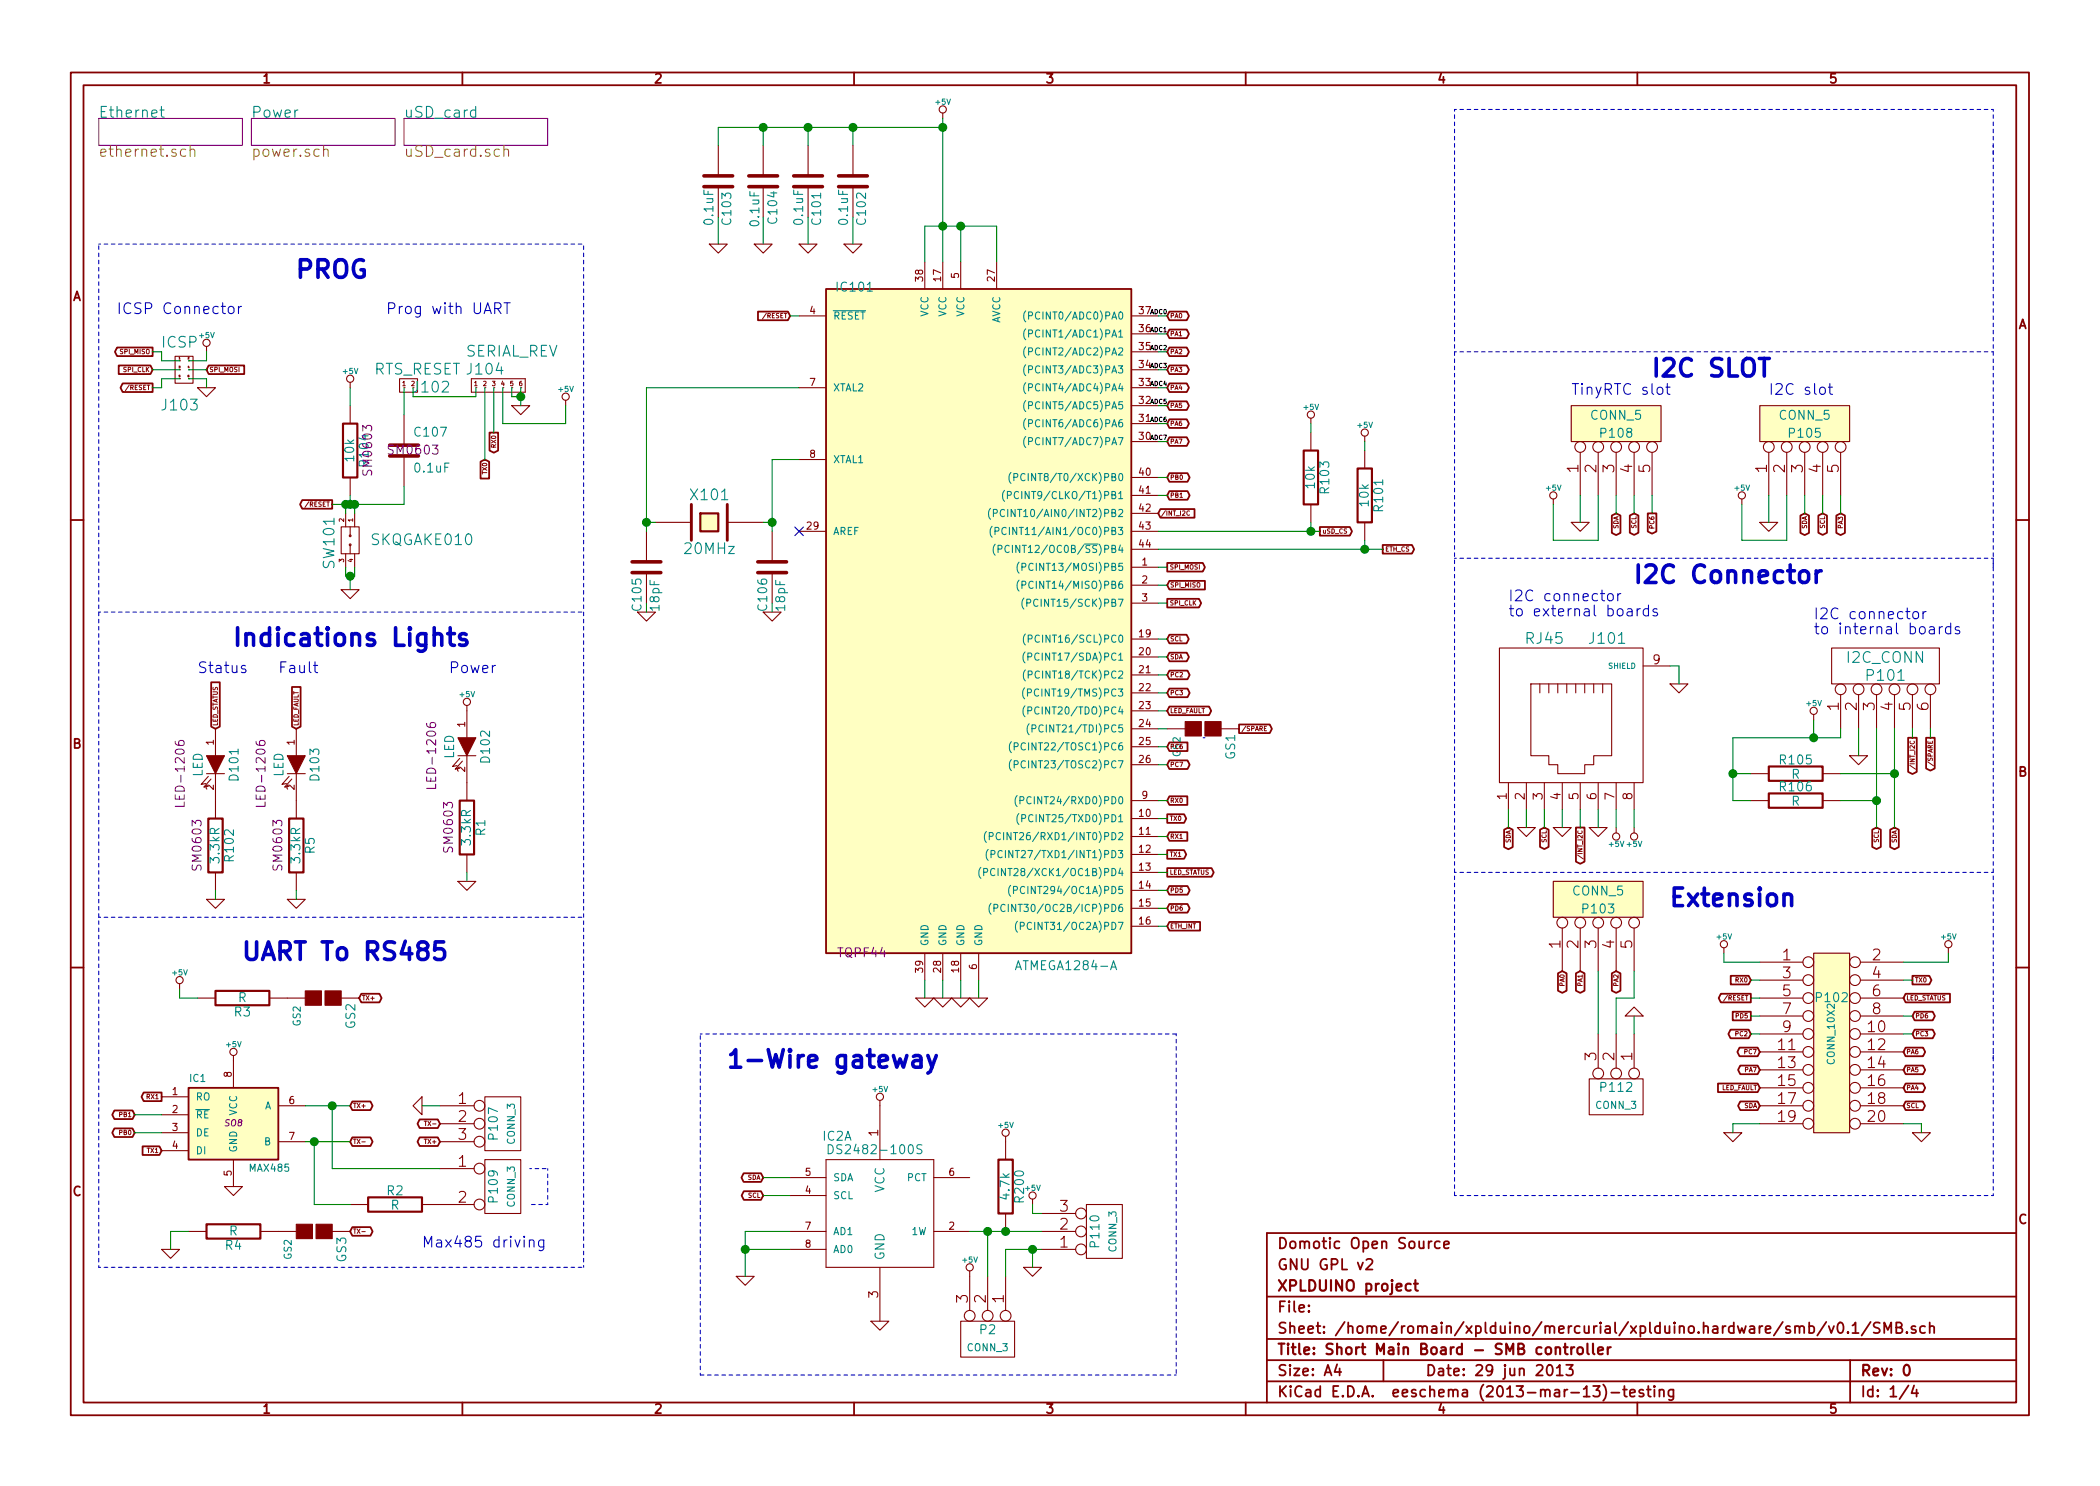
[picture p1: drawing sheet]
EESchema Schematic File Version 2  date sam. 29 juin 2013 18:28:46 CEST
LIBS:power
LIBS:device
LIBS:transistors
LIBS:conn
LIBS:linear
LIBS:regul
LIBS:74xx
LIBS:cmos4000
LIBS:adc-dac
LIBS:memory
LIBS:xilinx
LIBS:special
LIBS:microcontrollers
LIBS:dsp
LIBS:microchip
LIBS:analog_switches
LIBS:motorola
LIBS:texas
LIBS:intel
LIBS:audio
LIBS:interface
LIBS:digital-audio
LIBS:philips
LIBS:display
LIBS:cypress
LIBS:siliconi
LIBS:opto
LIBS:atmel
LIBS:contrib
LIBS:valves
LIBS:hr911105_rj45
LIBS:Small_connectors
LIBS:74hc08
LIBS:lm1117imp-3
LIBS:mp2562ds
LIBS:usd_conn
LIBS:74lvc1g126gw
LIBS:dual_self
LIBS:ALPS_SWITCHS
LIBS:max485
LIBS:1wire
LIBS:SMB-cache
EELAYER 27 0
EELAYER END
$Descr A4 11693 8268
encoding utf-8
Sheet 1 4
Title "Short Main Board - SMB controller"
Date "29 jun 2013"
Rev "0"
Comp "XPLDUINO project"
Comment1 "GNU GPL v2"
Comment2 "Domotic Open Source "
Comment3 ""
Comment4 ""
$EndDescr
$Comp
L SKQGAKE010 SW101
U 1 1
P 1950 3000
F 0 "SW101" H 1965 2880 60  0000 C CNN
F 1 "SKQGAKE010" V 1950 3400 60  0000 C CNN
	1    1950 3000
	0    1    1    0   
$EndComp
Text Label 6500 2250 2    25   ~ 0
ADC5
Text Label 6500 2150 2    25   ~ 0
ADC4
Text Label 6500 2050 2    25   ~ 0
ADC3
Text Label 6500 1950 2    25   ~ 0
ADC2
Text Label 6500 1850 2    25   ~ 0
ADC1
Text GLabel 8600 4600 3    25   BiDi ~ 0
SCL
Text GLabel 8400 4600 3    25   BiDi ~ 0
SDA
Text GLabel 8800 4600 3    25   Output ~ 0
/INT_I2C
Text GLabel 10650 4100 3    25   Output ~ 0
/INT_I2C
Text GLabel 6450 2850 2    25   Input ~ 0
/INT_I2C
$Comp
L R R105
U 1 1
P 10000 4300
F 0 "R105" V 10080 4300 50  0000 C CNN
F 1 "R" V 10000 4300 50  0000 C CNN
	1    10000 4300
	0    -1   -1   0   
$EndComp
$Comp
L R R106
U 1 1
P 10000 4450
F 0 "R106" V 10080 4450 50  0000 C CNN
F 1 "R" V 10000 4450 50  0000 C CNN
	1    10000 4450
	0    -1   -1   0   
$EndComp
$Comp
L +5V #PWR01
U 1 1
P 10100 4000
F 0 "#PWR01" H 10100 4090 20  0001 C CNN
F 1 "+5V" H 10100 4090 30  0000 C CNN
	1    10100 4000
	1    0    0    -1  
$EndComp
$Comp
L GND #PWR02
U 1 1
P 10350 4200
F 0 "#PWR02" H 10350 4200 30  0001 C CNN
F 1 "GND" H 10350 4130 30  0001 C CNN
	1    10350 4200
	1    0    0    -1  
$EndComp
$Comp
L CONN_6 P101
U 1 1
P 10500 3700
F 0 "P101" V 10450 3700 60  0000 C CNN
F 1 "I2C_CONN" V 10550 3700 60  0000 C CNN
	1    10500 3700
	0    -1   -1   0   
$EndComp
$Comp
L +5V #PWR03
U 1 1
P 7300 2350
F 0 "#PWR03" H 7300 2440 20  0001 C CNN
F 1 "+5V" H 7300 2440 30  0000 C CNN
	1    7300 2350
	1    0    0    -1  
$EndComp
$Comp
L R R103
U 1 1
P 7300 2650
F 0 "R103" V 7380 2650 50  0000 C CNN
F 1 "10k" V 7300 2650 50  0000 C CNN
F 2 "SM0603" V 7400 2650 50  0001 C CNN
	1    7300 2650
	1    0    0    -1  
$EndComp
Text GLabel 7350 2950 2    25   Output ~ 0
uSD_CS
$Sheet
S 2250 650  800  150 
U 4FF04C39
F0 "uSD_card" 60
F1 "uSD_card.sch" 60
$EndSheet
Text Notes 650  1750 0    60   ~ 0
ICSP Connector
Text GLabel 850  1950 0    25   Output ~ 0
SPI_MISO
Text GLabel 850  2150 0    25   Output ~ 0
/RESET
Text GLabel 850  2050 0    25   Input ~ 0
SPI_CLK
Text GLabel 1150 2050 2    25   Input ~ 0
SPI_MOSI
$Comp
L +5V #PWR04
U 1 1
P 1150 1950
F 0 "#PWR04" H 1150 2040 20  0001 C CNN
F 1 "+5V" H 1150 2040 30  0000 C CNN
	1    1150 1950
	1    0    0    -1  
$EndComp
$Comp
L GND #PWR05
U 1 1
P 1150 2150
F 0 "#PWR05" H 1150 2150 30  0001 C CNN
F 1 "GND" H 1150 2080 30  0001 C CNN
	1    1150 2150
	1    0    0    -1  
$EndComp
$Comp
L 3X2PIN J103
U 1 1
P 1000 2050
F 0 "J103" H 1000 1850 60  0000 C CNN
F 1 "ICSP" H 1000 2200 60  0000 C CNN
	1    1000 2050
	1    0    0    -1  
$EndComp
$Sheet
S 1400 650  800  150 
U 4FDE1C88
F0 "Power" 60
F1 "power.sch" 60
$EndSheet
$Comp
L +5V #PWR06
U 1 1
P 1950 2150
F 0 "#PWR06" H 1950 2240 20  0001 C CNN
F 1 "+5V" H 1950 2240 30  0000 C CNN
	1    1950 2150
	1    0    0    -1  
$EndComp
$Comp
L +5V #PWR07
U 1 1
P 3150 2250
F 0 "#PWR07" H 3150 2340 20  0001 C CNN
F 1 "+5V" H 3150 2340 30  0000 C CNN
	1    3150 2250
	1    0    0    -1  
$EndComp
$Comp
L +5V #PWR08
U 1 1
P 7600 2450
F 0 "#PWR08" H 7600 2540 20  0001 C CNN
F 1 "+5V" H 7600 2540 30  0000 C CNN
	1    7600 2450
	1    0    0    -1  
$EndComp
$Comp
L +5V #PWR09
U 1 1
P 5250 650
F 0 "#PWR09" H 5250 740 20  0001 C CNN
F 1 "+5V" H 5250 740 30  0000 C CNN
	1    5250 650 
	1    0    0    -1  
$EndComp
$Comp
L GND #PWR010
U 1 1
P 5250 5550
F 0 "#PWR010" H 5250 5550 30  0001 C CNN
F 1 "GND" H 5250 5480 30  0001 C CNN
	1    5250 5550
	1    0    0    -1  
$EndComp
$Comp
L GND #PWR011
U 1 1
P 5150 5550
F 0 "#PWR011" H 5150 5550 30  0001 C CNN
F 1 "GND" H 5150 5480 30  0001 C CNN
	1    5150 5550
	1    0    0    -1  
$EndComp
$Comp
L GND #PWR012
U 1 1
P 5350 5550
F 0 "#PWR012" H 5350 5550 30  0001 C CNN
F 1 "GND" H 5350 5480 30  0001 C CNN
	1    5350 5550
	1    0    0    -1  
$EndComp
$Comp
L GND #PWR013
U 1 1
P 5450 5550
F 0 "#PWR013" H 5450 5550 30  0001 C CNN
F 1 "GND" H 5450 5480 30  0001 C CNN
	1    5450 5550
	1    0    0    -1  
$EndComp
$Comp
L GND #PWR014
U 1 1
P 4750 1350
F 0 "#PWR014" H 4750 1350 30  0001 C CNN
F 1 "GND" H 4750 1280 30  0001 C CNN
	1    4750 1350
	1    0    0    -1  
$EndComp
$Comp
L GND #PWR015
U 1 1
P 4500 1350
F 0 "#PWR015" H 4500 1350 30  0001 C CNN
F 1 "GND" H 4500 1280 30  0001 C CNN
	1    4500 1350
	1    0    0    -1  
$EndComp
$Comp
L GND #PWR016
U 1 1
P 4250 1350
F 0 "#PWR016" H 4250 1350 30  0001 C CNN
F 1 "GND" H 4250 1280 30  0001 C CNN
	1    4250 1350
	1    0    0    -1  
$EndComp
$Comp
L GND #PWR017
U 1 1
P 4000 1350
F 0 "#PWR017" H 4000 1350 30  0001 C CNN
F 1 "GND" H 4000 1280 30  0001 C CNN
	1    4000 1350
	1    0    0    -1  
$EndComp
$Comp
L C C103
U 1 1
P 4000 1000
F 0 "C103" V 4050 750 50  0000 L CNN
F 1 "0.1uF" V 3950 750 50  0000 L CNN
F 2 "SM0603" V 4050 750 50  0001 C CNN
	1    4000 1000
	1    0    0    -1  
$EndComp
$Comp
L ATMEGA1284-A IC101
U 1 1
P 5450 3450
F 0 "IC101" H 4650 5280 50  0000 L BNN
F 1 "ATMEGA1284-A" H 5650 1500 50  0000 L BNN
F 2 "TQPF44" H 4800 1600 50  0000 C CNN
	1    5450 3450
	1    0    0    -1  
$EndComp
Text GLabel 6500 3550 2    25   BiDi ~ 0
SCL
Text GLabel 10450 4600 3    25   BiDi ~ 0
SCL
Text GLabel 10550 4600 3    25   BiDi ~ 0
SDA
$Comp
L R R101
U 1 1
P 7600 2750
F 0 "R101" V 7680 2750 50  0000 C CNN
F 1 "10k" V 7600 2750 50  0000 C CNN
F 2 "SM0603" H 7600 2750 60  0001 C CNN
	1    7600 2750
	1    0    0    -1  
$EndComp
Text GLabel 6500 3350 2    25   Output ~ 0
SPI_CLK
Text GLabel 6500 3250 2    25   Input ~ 0
SPI_MISO
Text GLabel 6500 3150 2    25   Output ~ 0
SPI_MOSI
Text GLabel 7700 3050 2    25   Output ~ 0
ETH_CS
Text GLabel 6500 5150 2    25   Input ~ 0
ETH_INT
Text GLabel 6500 4550 2    25   Output ~ 0
TX0
Text GLabel 6500 4450 2    25   Input ~ 0
RX0
Text GLabel 2750 2400 3    25   Output ~ 0
RX0
Text GLabel 2700 2550 3    25   Input ~ 0
TX0
$Comp
L GND #PWR018
U 1 1
P 2900 2250
F 0 "#PWR018" H 2900 2250 30  0001 C CNN
F 1 "GND" H 2900 2180 30  0001 C CNN
	1    2900 2250
	1    0    0    -1  
$EndComp
$Comp
L 6PIN J104
U 1 1
P 2750 2150
F 0 "J104" H 2700 2250 60  0000 C CNN
F 1 "SERIAL_REV" H 2850 2350 60  0000 C CNN
	1    2750 2150
	1    0    0    -1  
$EndComp
$Comp
L 2PIN J102
U 1 1
P 2250 2150
F 0 "J102" H 2400 2150 60  0000 C CNN
F 1 "RTS_RESET" H 2325 2250 60  0000 C CNN
	1    2250 2150
	1    0    0    -1  
$EndComp
$Comp
L C C107
U 1 1
P 2250 2500
F 0 "C107" H 2300 2600 50  0000 L CNN
F 1 "0.1uF" H 2300 2400 50  0000 L CNN
F 2 "SM0603" H 2300 2500 50  0000 C CNN
	1    2250 2500
	1    0    0    -1  
$EndComp
Text GLabel 1850 2800 0    25   Output ~ 0
/RESET
$Comp
L GND #PWR019
U 1 1
P 1950 3275
F 0 "#PWR019" H 1950 3275 30  0001 C CNN
F 1 "GND" H 1950 3205 30  0001 C CNN
	1    1950 3275
	1    0    0    -1  
$EndComp
$Comp
L R R104
U 1 1
P 1950 2500
F 0 "R104" V 2030 2500 50  0000 C CNN
F 1 "10k" V 1950 2500 50  0000 C CNN
F 2 "SM0603" V 2050 2500 50  0000 C CNN
	1    1950 2500
	1    0    0    -1  
$EndComp
Text GLabel 4400 1750 0    25   Input ~ 0
/RESET
$Comp
L GND #PWR020
U 1 1
P 1200 5000
F 0 "#PWR020" H 1200 5000 30  0001 C CNN
F 1 "GND" H 1200 4930 30  0001 C CNN
	1    1200 5000
	1    0    0    -1  
$EndComp
$Comp
L R R102
U 1 1
P 1200 4700
F 0 "R102" V 1280 4700 50  0000 C CNN
F 1 "3.3kR" V 1200 4700 50  0000 C CNN
F 2 "SM0603" V 1100 4700 50  0000 C CNN
	1    1200 4700
	1    0    0    -1  
$EndComp
$Comp
L LED D101
U 1 1
P 1200 4250
F 0 "D101" H 1200 4350 50  0000 C CNN
F 1 "LED" H 1200 4150 50  0000 C CNN
F 2 "LED-1206" H 1250 4050 50  0000 C CNN
	1    1200 4250
	0    1    1    0   
$EndComp
$Comp
L C C104
U 1 1
P 4250 1000
F 0 "C104" V 4200 1050 50  0000 L CNN
F 1 "0.1uF" V 4300 1050 50  0000 L CNN
F 2 "SM0603" V 4400 1050 50  0001 C CNN
	1    4250 1000
	-1   0    0    1   
$EndComp
$Comp
L GND #PWR021
U 1 1
P 4300 3400
F 0 "#PWR021" H 4300 3400 30  0001 C CNN
F 1 "GND" H 4300 3330 30  0001 C CNN
	1    4300 3400
	1    0    0    -1  
$EndComp
$Comp
L GND #PWR022
U 1 1
P 3600 3400
F 0 "#PWR022" H 3600 3400 30  0001 C CNN
F 1 "GND" H 3600 3330 30  0001 C CNN
	1    3600 3400
	1    0    0    -1  
$EndComp
$Comp
L C C106
U 1 1
P 4300 3150
F 0 "C106" V 4250 2900 50  0000 L CNN
F 1 "18pF" V 4350 2900 50  0000 L CNN
F 2 "SM0603" H 4300 3150 60  0001 C CNN
	1    4300 3150
	1    0    0    -1  
$EndComp
$Comp
L C C105
U 1 1
P 3600 3150
F 0 "C105" V 3550 2900 50  0000 L CNN
F 1 "18pF" V 3650 2900 50  0000 L CNN
F 2 "SM0603" H 3600 3150 60  0001 C CNN
	1    3600 3150
	1    0    0    -1  
$EndComp
$Comp
L CRYSTAL X101
U 1 1
P 3950 2900
F 0 "X101" H 3950 3050 60  0000 C CNN
F 1 "20MHz" H 3950 2750 60  0000 C CNN
	1    3950 2900
	1    0    0    -1  
$EndComp
$Comp
L C C102
U 1 1
P 4750 1000
F 0 "C102" V 4800 750 50  0000 L CNN
F 1 "0.1uF" V 4700 750 50  0000 L CNN
F 2 "SM0603" H 4750 1000 60  0001 C CNN
	1    4750 1000
	1    0    0    -1  
$EndComp
$Comp
L C C101
U 1 1
P 4500 1000
F 0 "C101" V 4550 750 50  0000 L CNN
F 1 "0.1uF" V 4450 750 50  0000 L CNN
F 2 "SM0603" H 4500 1000 60  0001 C CNN
	1    4500 1000
	1    0    0    -1  
$EndComp
$Comp
L GS2 GS1
U 1 1
P 6700 4050
F 0 "GS1" H 6800 4200 50  0000 C CNN
F 1 "GS2" H 6800 3901 40  0000 C CNN
	1    6700 4050
	0    1    1    0   
$EndComp
Text GLabel 6900 4050 2    25   Output ~ 0
/SPARE
Text GLabel 10750 4100 3    25   Output ~ 0
/SPARE
Text GLabel 6500 3650 2    25   BiDi ~ 0
SDA
$Comp
L GND #PWR023
U 1 1
P 9850 2900
F 0 "#PWR023" H 9850 2900 30  0001 C CNN
F 1 "GND" H 9850 2830 30  0001 C CNN
	1    9850 2900
	1    0    0    -1  
$EndComp
$Comp
L +5V #PWR024
U 1 1
P 9700 2800
F 0 "#PWR024" H 9700 2890 20  0001 C CNN
F 1 "+5V" H 9700 2890 30  0000 C CNN
	1    9700 2800
	1    0    0    -1  
$EndComp
Text GLabel 10150 2850 3    25   BiDi ~ 0
SCL
Text GLabel 10050 2850 3    25   BiDi ~ 0
SDA
$Comp
L +5V #PWR025
U 1 1
P 9600 5300
F 0 "#PWR025" H 9600 5390 20  0001 C CNN
F 1 "+5V" H 9600 5390 30  0000 C CNN
	1    9600 5300
	1    0    0    -1  
$EndComp
$Comp
L GND #PWR026
U 1 1
P 10700 6300
F 0 "#PWR026" H 10700 6300 30  0001 C CNN
F 1 "GND" H 10700 6230 30  0001 C CNN
	1    10700 6300
	1    0    0    -1  
$EndComp
Text GLabel 10650 5450 2    25   Output ~ 0
TX0
Text GLabel 9750 5450 0    25   Input ~ 0
RX0
Text GLabel 9750 5550 0    25   Output ~ 0
/RESET
Text Notes 8750 2200 0    60   ~ 0
TinyRTC slot
$Comp
L RJ45 J101
U 1 1
P 8750 4050
F 0 "J101" H 8950 4550 60  0000 C CNN
F 1 "RJ45" H 8600 4550 60  0000 C CNN
F 2 "~" H 8750 4050 60  0000 C CNN
F 3 "~" H 8750 4050 60  0000 C CNN
	1    8750 4050
	1    0    0    -1  
$EndComp
$Comp
L GND #PWR027
U 1 1
P 8500 4600
F 0 "#PWR027" H 8500 4600 30  0001 C CNN
F 1 "GND" H 8500 4530 30  0001 C CNN
	1    8500 4600
	1    0    0    -1  
$EndComp
$Comp
L GND #PWR028
U 1 1
P 8700 4600
F 0 "#PWR028" H 8700 4600 30  0001 C CNN
F 1 "GND" H 8700 4530 30  0001 C CNN
	1    8700 4600
	1    0    0    -1  
$EndComp
$Comp
L GND #PWR029
U 1 1
P 8900 4600
F 0 "#PWR029" H 8900 4600 30  0001 C CNN
F 1 "GND" H 8900 4530 30  0001 C CNN
	1    8900 4600
	1    0    0    -1  
$EndComp
$Comp
L +5V #PWR030
U 1 1
P 9000 4600
F 0 "#PWR030" H 9000 4690 20  0001 C CNN
F 1 "+5V" H 9000 4690 30  0000 C CNN
	1    9000 4600
	-1   0    0    1   
$EndComp
$Comp
L +5V #PWR031
U 1 1
P 9100 4600
F 0 "#PWR031" H 9100 4690 20  0001 C CNN
F 1 "+5V" H 9100 4690 30  0000 C CNN
	1    9100 4600
	-1   0    0    1   
$EndComp
$Comp
L GND #PWR032
U 1 1
P 2600 4900
F 0 "#PWR032" H 2600 4900 30  0001 C CNN
F 1 "GND" H 2600 4830 30  0001 C CNN
	1    2600 4900
	1    0    0    -1  
$EndComp
$Comp
L R R1
U 1 1
P 2600 4600
F 0 "R1" V 2680 4600 50  0000 C CNN
F 1 "3.3kR" V 2600 4600 50  0000 C CNN
F 2 "SM0603" V 2500 4600 50  0000 C CNN
	1    2600 4600
	1    0    0    -1  
$EndComp
$Comp
L LED D102
U 1 1
P 2600 4150
F 0 "D102" H 2600 4250 50  0000 C CNN
F 1 "LED" H 2600 4050 50  0000 C CNN
F 2 "LED-1206" H 2650 3950 50  0000 C CNN
	1    2600 4150
	0    1    1    0   
$EndComp
$Comp
L +5V #PWR033
U 1 1
P 2600 3950
F 0 "#PWR033" H 2600 4040 20  0001 C CNN
F 1 "+5V" H 2600 4040 30  0000 C CNN
	1    2600 3950
	1    0    0    -1  
$EndComp
Text GLabel 6500 4850 2    25   Output ~ 0
LED_STATUS
Text GLabel 1200 4050 1    25   Input ~ 0
LED_STATUS
Text GLabel 10600 5550 2    25   Input ~ 0
LED_STATUS
Text GLabel 6500 4650 2    25   Input ~ 0
RX1
Text GLabel 6500 4750 2    25   Output ~ 0
TX1
Text GLabel 6500 3750 2    25   BiDi ~ 0
PC2
Text GLabel 6500 3850 2    25   BiDi ~ 0
PC3
Text GLabel 6500 4950 2    25   BiDi ~ 0
PD5
Text GLabel 6500 5050 2    25   BiDi ~ 0
PD6
Text GLabel 10650 5750 2    25   BiDi ~ 0
PC3
Text GLabel 9750 5650 0    25   UnSpc ~ 0
PD5
Text GLabel 9750 5750 0    25   BiDi ~ 0
PC2
Text GLabel 10650 5650 2    25   BiDi ~ 0
PD6
Text GLabel 6500 2650 2    25   BiDi ~ 0
PB0
Text GLabel 2450 6250 0    25   BiDi ~ 0
TX-
Text GLabel 2450 6350 0    25   BiDi ~ 0
TX+
$Comp
L GND #PWR034
U 1 1
P 1300 6600
F 0 "#PWR034" H 1300 6600 30  0001 C CNN
F 1 "GND" H 1300 6530 30  0001 C CNN
	1    1300 6600
	1    0    0    -1  
$EndComp
$Comp
L +5V #PWR035
U 1 1
P 1300 5900
F 0 "#PWR035" H 1300 5990 20  0001 C CNN
F 1 "+5V" H 1300 5990 30  0000 C CNN
	1    1300 5900
	1    0    0    -1  
$EndComp
Text GLabel 750  6200 0    25   BiDi ~ 0
PB1
Text GLabel 6500 1750 2    25   BiDi ~ 0
PA0
Text GLabel 6500 1850 2    25   BiDi ~ 0
PA1
Text GLabel 6500 1950 2    25   BiDi ~ 0
PA2
Text GLabel 6500 2050 2    25   BiDi ~ 0
PA3
Text GLabel 6500 2150 2    25   BiDi ~ 0
PA4
Text GLabel 6500 2250 2    25   BiDi ~ 0
PA5
Text Label 6500 1750 2    25   ~ 0
ADC0
Text Notes 8400 3350 0    60   ~ 0
I2C connector\nto external boards
Text Notes 10100 3450 0    60   ~ 0
I2C connector\nto internal boards
$Comp
L GND #PWR036
U 1 1
P 8800 2900
F 0 "#PWR036" H 8800 2900 30  0001 C CNN
F 1 "GND" H 8800 2830 30  0001 C CNN
	1    8800 2900
	1    0    0    -1  
$EndComp
$Comp
L +5V #PWR037
U 1 1
P 8650 2800
F 0 "#PWR037" H 8650 2890 20  0001 C CNN
F 1 "+5V" H 8650 2890 30  0000 C CNN
	1    8650 2800
	1    0    0    -1  
$EndComp
Text GLabel 9100 2850 3    25   BiDi ~ 0
SCL
Text GLabel 9000 2850 3    25   BiDi ~ 0
SDA
Text Notes 9850 2200 0    60   ~ 0
I2C slot
Text GLabel 6500 4150 2    25   Input ~ 0
PC6
Text GLabel 9200 2850 3    25   Output ~ 0
PC6
$Comp
L CONN_5 P105
U 1 1
P 10050 2350
F 0 "P105" V 10000 2350 50  0000 C CNN
F 1 "CONN_5" V 10100 2350 50  0000 C CNN
F 2 "~" H 10050 2350 60  0000 C CNN
F 3 "~" H 10050 2350 60  0000 C CNN
	1    10050 2350
	0    -1   -1   0   
$EndComp
$Comp
L CONN_5 P108
U 1 1
P 9000 2350
F 0 "P108" V 8950 2350 50  0000 C CNN
F 1 "CONN_5" V 9050 2350 50  0000 C CNN
F 2 "~" H 9000 2350 60  0000 C CNN
F 3 "~" H 9000 2350 60  0000 C CNN
	1    9000 2350
	0    -1   -1   0   
$EndComp
Text GLabel 6500 2350 2    25   BiDi ~ 0
PA6
Text GLabel 6500 2450 2    25   BiDi ~ 0
PA7
Text Label 6500 2450 2    25   ~ 0
ADC7
Text Label 6500 2350 2    25   ~ 0
ADC6
$Comp
L CONN_10X2 P102
U 1 1
P 10200 5800
F 0 "P102" H 10200 6050 50  0000 C CNN
F 1 "CONN_10X2" V 10200 5850 40  0000 C CNN
	1    10200 5800
	1    0    0    -1  
$EndComp
Text GLabel 10250 2850 3    25   BiDi ~ 0
PA3
Text GLabel 8800 5400 3    25   BiDi ~ 0
PA1
Text GLabel 9000 5400 3    25   BiDi ~ 0
PA2
Text GLabel 8700 5400 3    25   BiDi ~ 0
PA0
Text GLabel 10600 5950 2    25   BiDi ~ 0
PA5
Text GLabel 10600 5850 2    25   BiDi ~ 0
PA6
Text GLabel 9800 5950 0    25   BiDi ~ 0
PA7
Text GLabel 10600 6050 2    25   BiDi ~ 0
PA4
Text Notes 9200 2100 0    98   ~ 20
I2C SLOT
Text Notes 9100 3250 0    98   ~ 20
I2C Connector
Text Notes 9300 5050 0    98   ~ 20
Extension
Text Notes 2350 6950 0    60   ~ 0
Max485 driving
$Sheet
S 550  650  800  150 
U 4F9D6DA9
F0 "Ethernet" 60
F1 "ethernet.sch" 60
$EndSheet
Text Notes 1650 1550 0    98   ~ 20
PROG
Text Notes 2150 1750 0    60   ~ 0
Prog with UART
Text Notes 1300 3600 0    98   ~ 20
Indications Lights
Text Notes 1100 3750 0    60   ~ 0
Status
Text Notes 2500 3750 0    60   ~ 0
Power
$Comp
L GND #PWR038
U 1 1
P 9350 3800
F 0 "#PWR038" H 9350 3800 30  0001 C CNN
F 1 "GND" H 9350 3730 30  0001 C CNN
	1    9350 3800
	1    0    0    -1  
$EndComp
$Comp
L CONN_3 P107
U 1 1
P 2800 6250
F 0 "P107" V 2750 6250 50  0000 C CNN
F 1 "CONN_3" V 2850 6250 40  0000 C CNN
	1    2800 6250
	1    0    0    -1  
$EndComp
Text GLabel 900  6400 0    25   Input ~ 0
TX1
Text GLabel 900  6100 0    25   Output ~ 0
RX1
Text GLabel 1950 6150 2    25   BiDi ~ 0
TX+
Text GLabel 1950 6350 2    25   BiDi ~ 0
TX-
$Comp
L R R2
U 1 1
P 2200 6700
F 0 "R2" V 2280 6700 50  0000 C CNN
F 1 "R" V 2200 6700 50  0000 C CNN
	1    2200 6700
	0    -1   -1   0   
$EndComp
$Comp
L GND #PWR039
U 1 1
P 950 6950
F 0 "#PWR039" H 950 6950 30  0001 C CNN
F 1 "GND" H 950 6880 30  0001 C CNN
	1    950  6950
	1    0    0    -1  
$EndComp
$Comp
L +5V #PWR040
U 1 1
P 1000 5500
F 0 "#PWR040" H 1000 5590 20  0001 C CNN
F 1 "+5V" H 1000 5590 30  0000 C CNN
	1    1000 5500
	1    0    0    -1  
$EndComp
Text GLabel 2000 5550 2    25   BiDi ~ 0
TX+
Text GLabel 1950 6850 2    25   BiDi ~ 0
TX-
$Comp
L R R3
U 1 1
P 1350 5550
F 0 "R3" V 1430 5550 50  0000 C CNN
F 1 "R" V 1350 5550 50  0000 C CNN
	1    1350 5550
	0    1    1    0   
$EndComp
$Comp
L R R4
U 1 1
P 1300 6850
F 0 "R4" V 1380 6850 50  0000 C CNN
F 1 "R" V 1300 6850 50  0000 C CNN
	1    1300 6850
	0    1    1    0   
$EndComp
$Comp
L GS2 GS2
U 1 1
P 1800 5550
F 0 "GS2" H 1900 5700 50  0000 C CNN
F 1 "GS2" H 1900 5401 40  0000 C CNN
	1    1800 5550
	0    1    1    0   
$EndComp
$Comp
L GS2 GS3
U 1 1
P 1750 6850
F 0 "GS3" H 1850 7000 50  0000 C CNN
F 1 "GS2" H 1850 6701 40  0000 C CNN
	1    1750 6850
	0    1    1    0   
$EndComp
$Comp
L GND #PWR041
U 1 1
P 2350 6150
F 0 "#PWR041" H 2350 6150 30  0001 C CNN
F 1 "GND" H 2350 6080 30  0001 C CNN
	1    2350 6150
	0    1    1    0   
$EndComp
Text Notes 1350 5350 0    98   ~ 20
UART To RS485
NoConn ~ 4450 2950
Text GLabel 6500 2750 2    25   BiDi ~ 0
PB1
Text GLabel 750  6300 0    25   BiDi ~ 0
PB0
$Comp
L MAX485 IC1
U 1 1
P 1300 6250
F 0 "IC1" H 1100 6500 40  0000 C CNN
F 1 "MAX485" H 1500 6000 40  0000 C CNN
F 2 "SO8" H 1300 6250 35  0000 C CIN
F 3 "~" H 1300 6250 60  0000 C CNN
	1    1300 6250
	1    0    0    -1  
$EndComp
Text GLabel 4250 6650 0    25   BiDi ~ 0
SCL
Text GLabel 4250 6550 0    25   BiDi ~ 0
SDA
$Comp
L DS2482-100S IC2
U 1 1
P 4900 6750
F 0 "IC2" H 4600 7150 50  0000 L BNN
F 1 "DS2482-100S" H 4600 7075 50  0000 L BNN
F 2 "1wire-SO08" H 4900 6900 50  0001 C CNN
	1    4900 6750
	1    0    0    -1  
$EndComp
$Comp
L GND #PWR042
U 1 1
P 4150 7100
F 0 "#PWR042" H 4150 7100 30  0001 C CNN
F 1 "GND" H 4150 7030 30  0001 C CNN
	1    4150 7100
	1    0    0    -1  
$EndComp
$Comp
L CONN_3 P110
U 1 1
P 6150 6850
F 0 "P110" V 6100 6850 50  0000 C CNN
F 1 "CONN_3" V 6200 6850 40  0000 C CNN
	1    6150 6850
	1    0    0    1   
$EndComp
$Comp
L GND #PWR043
U 1 1
P 5750 7050
F 0 "#PWR043" H 5750 7050 30  0001 C CNN
F 1 "GND" H 5750 6980 30  0001 C CNN
	1    5750 7050
	1    0    0    -1  
$EndComp
$Comp
L +5V #PWR044
U 1 1
P 5750 6700
F 0 "#PWR044" H 5750 6790 20  0001 C CNN
F 1 "+5V" H 5750 6790 30  0000 C CNN
	1    5750 6700
	1    0    0    -1  
$EndComp
$Comp
L GND #PWR045
U 1 1
P 4900 7350
F 0 "#PWR045" H 4900 7350 30  0001 C CNN
F 1 "GND" H 4900 7280 30  0001 C CNN
	1    4900 7350
	1    0    0    -1  
$EndComp
$Comp
L +5V #PWR046
U 1 1
P 4900 6150
F 0 "#PWR046" H 4900 6240 20  0001 C CNN
F 1 "+5V" H 4900 6240 30  0000 C CNN
	1    4900 6150
	1    0    0    -1  
$EndComp
$Comp
L R R200
U 1 1
P 5600 6600
F 0 "R200" V 5680 6600 50  0000 C CNN
F 1 "4.7k" V 5600 6600 50  0000 C CNN
F 2 "SM0603" V 5700 6600 50  0001 C CNN
	1    5600 6600
	1    0    0    -1  
$EndComp
$Comp
L +5V #PWR047
U 1 1
P 5600 6350
F 0 "#PWR047" H 5600 6440 20  0001 C CNN
F 1 "+5V" H 5600 6440 30  0000 C CNN
	1    5600 6350
	1    0    0    -1  
$EndComp
$Comp
L CONN_2 P109
U 1 1
P 2800 6600
F 0 "P109" V 2750 6600 50  0000 C CNN
F 1 "CONN_3" V 2850 6600 40  0000 C CNN
	1    2800 6600
	1    0    0    -1  
$EndComp
Text Notes 4050 5950 0    98   ~ 20
1-Wire gateway
Text GLabel 9800 5850 0    25   BiDi ~ 0
PC7
Text GLabel 6500 4250 2    25   BiDi ~ 0
PC7
$Comp
L +5V #PWR048
U 1 1
P 10850 5300
F 0 "#PWR048" H 10850 5390 20  0001 C CNN
F 1 "+5V" H 10850 5390 30  0000 C CNN
	1    10850 5300
	1    0    0    -1  
$EndComp
$Comp
L GND #PWR049
U 1 1
P 9650 6300
F 0 "#PWR049" H 9650 6300 30  0001 C CNN
F 1 "GND" H 9650 6230 30  0001 C CNN
	1    9650 6300
	1    0    0    -1  
$EndComp
Wire Wire Line
	3150 2250 3150 2350
Wire Wire Line
	3150 2350 2800 2350
Wire Wire Line
	1925 3150 1925 3200
Wire Wire Line
	1925 3200 1975 3200
Wire Wire Line
	1975 3200 1975 3150
Connection ~ 1925 2800
Wire Wire Line
	1925 2800 1925 2850
Wire Wire Line
	6500 2150 6450 2150
Wire Wire Line
	6500 1950 6450 1950
Wire Wire Line
	6500 1750 6450 1750
Wire Wire Line
	6450 3050 7700 3050
Wire Wire Line
	10650 4050 10650 4100
Connection ~ 9650 4300
Connection ~ 10100 4100
Wire Wire Line
	9650 4100 10250 4100
Wire Wire Line
	9650 4100 9650 4450
Connection ~ 10450 4450
Wire Wire Line
	10250 4450 10450 4450
Wire Wire Line
	10450 4050 10450 4600
Wire Wire Line
	10350 4050 10350 4200
Wire Wire Line
	7300 2350 7300 2400
Wire Wire Line
	900  2100 1000 2100
Wire Wire Line
	1150 2050 1050 2050
Wire Wire Line
	1150 2150 1150 2100
Wire Wire Line
	1150 2100 1050 2100
Connection ~ 3600 2900
Wire Wire Line
	3600 2150 3600 2950
Wire Wire Line
	3600 2900 3650 2900
Wire Wire Line
	4300 2550 4300 2950
Wire Wire Line
	5250 5450 5250 5550
Wire Wire Line
	5450 5450 5450 5550
Wire Wire Line
	4500 1200 4500 1350
Wire Wire Line
	4000 1200 4000 1350
Connection ~ 4500 700 
Wire Wire Line
	4500 800  4500 700 
Connection ~ 5250 700 
Wire Wire Line
	5350 1250 5350 1450
Wire Wire Line
	5250 650  5250 1450
Wire Wire Line
	6500 3550 6450 3550
Connection ~ 7600 3050
Wire Wire Line
	7600 3000 7600 3050
Wire Wire Line
	6500 4450 6450 4450
Wire Wire Line
	6500 3250 6450 3250
Wire Wire Line
	2750 2150 2750 2400
Wire Wire Line
	2800 2350 2800 2150
Wire Wire Line
	2900 2150 2900 2250
Wire Wire Line
	2300 2200 2650 2200
Wire Wire Line
	2300 2200 2300 2150
Wire Wire Line
	2250 2150 2250 2300
Wire Wire Line
	1950 2250 1950 2150
Wire Wire Line
	4400 1750 4450 1750
Wire Wire Line
	4300 3350 4300 3400
Wire Wire Line
	3600 3350 3600 3400
Wire Wire Line
	1200 4950 1200 5000
Wire Wire Line
	1850 2800 2250 2800
Wire Wire Line
	2250 2800 2250 2700
Wire Wire Line
	2650 2200 2650 2150
Wire Wire Line
	2850 2150 2850 2200
Wire Wire Line
	2850 2200 2900 2200
Connection ~ 2900 2200
Wire Wire Line
	2700 2550 2700 2150
Wire Wire Line
	6500 3150 6450 3150
Wire Wire Line
	6500 3350 6450 3350
Wire Wire Line
	6500 4550 6450 4550
Wire Wire Line
	7600 2450 7600 2500
Wire Wire Line
	6500 3650 6450 3650
Wire Wire Line
	5150 1450 5150 1250
Connection ~ 5250 1250
Wire Wire Line
	5150 1250 5550 1250
Wire Wire Line
	5550 1250 5550 1450
Connection ~ 5350 1250
Wire Wire Line
	4250 700  4250 800 
Connection ~ 4250 700 
Wire Wire Line
	4750 800  4750 700 
Connection ~ 4750 700 
Wire Wire Line
	4000 700  5250 700 
Wire Wire Line
	4000 700  4000 800 
Wire Wire Line
	4250 1200 4250 1350
Wire Wire Line
	4750 1200 4750 1350
Wire Wire Line
	5350 5450 5350 5550
Wire Wire Line
	5150 5450 5150 5550
Wire Wire Line
	4250 2900 4300 2900
Connection ~ 4300 2900
Wire Wire Line
	1050 2000 1150 2000
Wire Wire Line
	1150 2000 1150 1950
Wire Wire Line
	850  2050 1000 2050
Wire Wire Line
	7300 2900 7300 2950
Connection ~ 7300 2950
Wire Wire Line
	10100 4100 10100 4000
Wire Wire Line
	10250 4100 10250 4050
Wire Wire Line
	10250 4300 10550 4300
Connection ~ 10550 4300
Wire Wire Line
	10550 4050 10550 4600
Wire Wire Line
	9650 4450 9750 4450
Wire Wire Line
	9650 4300 9750 4300
Wire Wire Line
	6450 2950 7350 2950
Wire Wire Line
	6500 1850 6450 1850
Wire Wire Line
	6500 2050 6450 2050
Wire Wire Line
	6500 2250 6450 2250
Wire Wire Line
	1975 2800 1975 2850
Connection ~ 1975 2800
Wire Wire Line
	1950 2750 1950 2800
Connection ~ 1950 2800
Wire Wire Line
	1950 3200 1950 3275
Connection ~ 1950 3200
Wire Wire Line
	10750 4050 10750 4100
Wire Wire Line
	6450 5150 6500 5150
Wire Wire Line
	9850 2750 9850 2900
Wire Wire Line
	9950 3000 9950 2750
Wire Wire Line
	10050 2850 10050 2750
Wire Wire Line
	10150 2750 10150 2850
Wire Wire Line
	9600 5300 9600 5350
Wire Wire Line
	9600 5350 9800 5350
Wire Wire Line
	8400 4500 8400 4600
Wire Wire Line
	8500 4600 8500 4500
Wire Wire Line
	8600 4600 8600 4500
Wire Wire Line
	8700 4600 8700 4500
Wire Wire Line
	8800 4600 8800 4500
Wire Wire Line
	8900 4600 8900 4500
Wire Wire Line
	9000 4600 9000 4500
Wire Wire Line
	9100 4600 9100 4500
Wire Wire Line
	2600 4850 2600 4900
Wire Wire Line
	6450 4650 6500 4650
Wire Wire Line
	6450 4750 6500 4750
Wire Wire Line
	6450 3750 6500 3750
Wire Wire Line
	6450 3850 6500 3850
Wire Wire Line
	6450 3950 6500 3950
Wire Wire Line
	6450 4050 6500 4050
Wire Wire Line
	6450 4150 6500 4150
Wire Wire Line
	6450 4850 6500 4850
Wire Wire Line
	6450 4950 6500 4950
Wire Wire Line
	8800 2750 8800 2900
Wire Wire Line
	8900 3000 8900 2750
Wire Wire Line
	9000 2850 9000 2750
Wire Wire Line
	9100 2750 9100 2850
Wire Wire Line
	850  2150 900  2150
Wire Wire Line
	900  2150 900  2100
Wire Wire Line
	850  1950 900  1950
Wire Wire Line
	900  1950 900  2000
Wire Wire Line
	900  2000 1000 2000
Wire Wire Line
	10250 2750 10250 2850
Wire Wire Line
	9700 2800 9700 3000
Wire Wire Line
	9700 3000 9950 3000
Wire Wire Line
	8650 2800 8650 3000
Wire Wire Line
	8650 3000 8900 3000
Wire Wire Line
	6450 2350 6500 2350
Wire Wire Line
	6450 2450 6500 2450
Wire Wire Line
	10600 6250 10700 6250
Wire Wire Line
	10700 6250 10700 6300
Wire Wire Line
	9200 2850 9200 2750
Wire Notes Line
	8100 600  8100 6650
Wire Notes Line
	8100 1950 11100 1950
Wire Notes Line
	11100 800  11100 5900
Wire Notes Line
	8100 3100 11100 3100
Wire Notes Line
	11100 3100 11100 3150
Wire Notes Line
	8100 600  11100 600 
Wire Notes Line
	11100 600  11100 850 
Wire Notes Line
	11100 4850 8100 4850
Wire Wire Line
	3600 2150 4450 2150
Wire Wire Line
	4450 2550 4300 2550
Wire Notes Line
	550  1350 3250 1350
Wire Notes Line
	550  3400 3250 3400
Wire Notes Line
	550  5100 3250 5100
Wire Wire Line
	9300 3700 9350 3700
Wire Wire Line
	9350 3700 9350 3800
Wire Wire Line
	1700 6350 1950 6350
Wire Wire Line
	1700 6150 1950 6150
Wire Wire Line
	1750 6350 1750 6700
Connection ~ 1750 6350
Wire Wire Line
	1850 6150 1850 6500
Connection ~ 1850 6150
Wire Wire Line
	1000 5500 1000 5550
Wire Wire Line
	1000 5550 1100 5550
Wire Wire Line
	1050 6850 950  6850
Wire Wire Line
	950  6850 950  6950
Wire Wire Line
	2350 6150 2450 6150
Wire Notes Line
	550  7050 3250 7050
Wire Notes Line
	3250 7050 3250 1350
Wire Notes Line
	550  7050 550  1350
Wire Wire Line
	6450 5050 6500 5050
Wire Notes Line
	6700 4100 6725 4100
Wire Wire Line
	4250 6550 4400 6550
Wire Wire Line
	4250 6650 4400 6650
Wire Wire Line
	4400 6850 4150 6850
Wire Wire Line
	4150 6850 4150 7100
Wire Wire Line
	4400 6950 4150 6950
Connection ~ 4150 6950
Wire Wire Line
	5600 6950 5800 6950
Wire Wire Line
	5750 6950 5750 7050
Wire Wire Line
	5800 6750 5750 6750
Wire Wire Line
	5750 6750 5750 6700
Wire Wire Line
	5400 6850 5800 6850
Connection ~ 5600 6850
Wire Wire Line
	1850 6500 2450 6500
Wire Wire Line
	1750 6700 1950 6700
Wire Notes Line
	2950 6500 3050 6500
Wire Notes Line
	3050 6500 3050 6700
Wire Notes Line
	3050 6700 2950 6700
Wire Notes Line
	3900 5750 6550 5750
Wire Notes Line
	6550 5750 6550 7650
Wire Notes Line
	6550 7650 3900 7650
Wire Notes Line
	3900 7650 3900 5750
Wire Wire Line
	6450 4250 6500 4250
Wire Wire Line
	10600 5350 10850 5350
Wire Wire Line
	10850 5350 10850 5300
Wire Wire Line
	9800 6250 9650 6250
Wire Wire Line
	9650 6250 9650 6300
Wire Notes Line
	8100 6650 11100 6650
Wire Notes Line
	11100 6650 11100 5850
$Comp
L CONN_3 P2
U 1 1
P 5500 7450
F 0 "P2" V 5450 7450 50  0000 C CNN
F 1 "CONN_3" V 5550 7450 40  0000 C CNN
	1    5500 7450
	0    1    1    0   
$EndComp
Wire Wire Line
	5500 6850 5500 7100
Connection ~ 5500 6850
Wire Wire Line
	5600 6950 5600 7100
Connection ~ 5750 6950
$Comp
L +5V #PWR050
U 1 1
P 5400 7100
F 0 "#PWR050" H 5400 7190 20  0001 C CNN
F 1 "+5V" H 5400 7190 30  0000 C CNN
	1    5400 7100
	1    0    0    -1  
$EndComp
Text GLabel 9800 6150 0    25   BiDi ~ 0
SDA
Text GLabel 10600 6150 2    25   BiDi ~ 0
SCL
Text GLabel 6500 3950 2    25   BiDi ~ 0
LED_FAULT
$Comp
L GND #PWR051
U 1 1
P 1650 5000
F 0 "#PWR051" H 1650 5000 30  0001 C CNN
F 1 "GND" H 1650 4930 30  0001 C CNN
	1    1650 5000
	1    0    0    -1  
$EndComp
$Comp
L R R5
U 1 1
P 1650 4700
F 0 "R5" V 1730 4700 50  0000 C CNN
F 1 "3.3kR" V 1650 4700 50  0000 C CNN
F 2 "SM0603" V 1550 4700 50  0000 C CNN
	1    1650 4700
	1    0    0    -1  
$EndComp
$Comp
L LED D103
U 1 1
P 1650 4250
F 0 "D103" H 1650 4350 50  0000 C CNN
F 1 "LED" H 1650 4150 50  0000 C CNN
F 2 "LED-1206" H 1700 4050 50  0000 C CNN
	1    1650 4250
	0    1    1    0   
$EndComp
Text GLabel 1650 4050 1    25   Input ~ 0
LED_FAULT
Text Notes 1550 3750 0    60   ~ 0
Fault
Wire Wire Line
	1650 4950 1650 5000
Text GLabel 9800 6050 0    25   Input ~ 0
LED_FAULT
$Comp
L CONN_5 P103
U 1 1
P 8900 5000
F 0 "P103" V 8850 5000 50  0000 C CNN
F 1 "CONN_5" V 8950 5000 50  0000 C CNN
F 2 "~" H 8900 5000 60  0000 C CNN
F 3 "~" H 8900 5000 60  0000 C CNN
	1    8900 5000
	0    -1   -1   0   
$EndComp
$Comp
L CONN_3 P112
U 1 1
P 9000 6100
F 0 "P112" V 8950 6100 50  0000 C CNN
F 1 "CONN_3" V 9050 6100 40  0000 C CNN
	1    9000 6100
	0    1    1    0   
$EndComp
Wire Wire Line
	8900 5400 8900 5750
Wire Wire Line
	9100 5400 9100 5550
Wire Wire Line
	9100 5550 9000 5550
Wire Wire Line
	9000 5550 9000 5750
$Comp
L GND #PWR052
U 1 1
P 9100 5650
F 0 "#PWR052" H 9100 5650 30  0001 C CNN
F 1 "GND" H 9100 5580 30  0001 C CNN
	1    9100 5650
	-1   0    0    1   
$EndComp
Wire Wire Line
	9100 5750 9100 5650
Wire Wire Line
	10600 5650 10650 5650
Wire Wire Line
	9750 5650 9800 5650
Wire Wire Line
	10600 5750 10650 5750
Wire Wire Line
	9800 5750 9750 5750
Wire Wire Line
	6450 2750 6500 2750
Wire Wire Line
	6500 2650 6450 2650
Wire Wire Line
	750  6200 900  6200
Wire Wire Line
	750  6300 900  6300
Wire Wire Line
	9800 5450 9750 5450
Wire Wire Line
	9750 5550 9800 5550
Wire Wire Line
	10650 5450 10600 5450
$EndSCHEMATC
